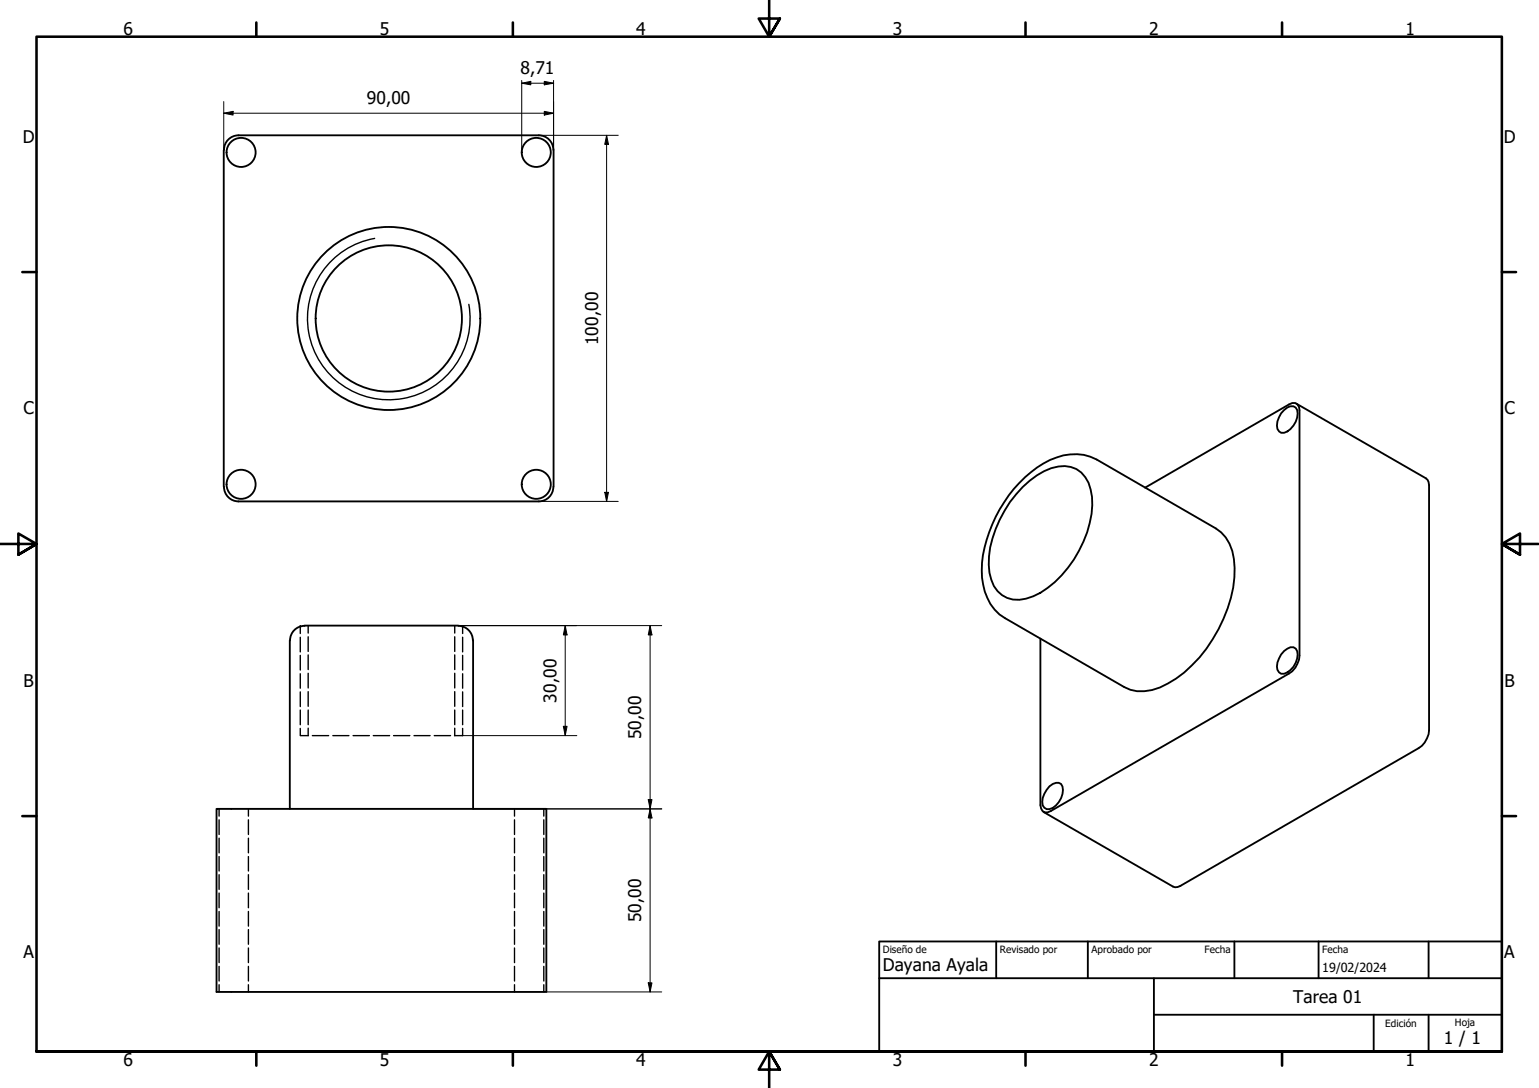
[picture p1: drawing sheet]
<svg xmlns="http://www.w3.org/2000/svg" width="420mm" height="297mm" viewBox="0 0 420 297" stroke-linecap="round" stroke-linejoin="round" font-family="sans-serif">
<!-- layer: Oculto (ISO) -->
<g fill="none" stroke="#000" stroke-width=".38">
<path d="M82 171v2M82 174v4M82 178.9v4M84.1 170.8v2M84.1 173.8v4M84.1 178.8v4M124.1 170.8v2M124.1 173.8v4M124.1 178.8v4M126.3 171v2M126.3 174v4M126.3 178.9v4"/>
<path d="M82 198.9v1.9h2.2M82 183.9v4M82 188.9v4M82 193.9v4M84.1 183.8v4M84.1 188.8v4M84.1 193.9v4M84.1 198.8v2M124.1 183.8v4M124.1 188.8v4M124.1 193.9v4M124.1 198.8v2"/>
<path d="M126.3 183.9v4M126.3 188.9v4M126.3 193.9v4M126.3 198.9v1.9h-2.2M85.3 200.8h4.4M90.9 200.8h4.3M96.4 200.8h4.4M101.9 200.8h4.5M107.4 200.8h4.5M113 200.8h4.4M118.6 200.8h4.4M59.8 220.8v2"/>
<path d="M59.8 223.8v4M59.8 228.8v4M59.8 233.9v3.9M59.8 238.8v4M67.8 220.8v2M67.8 223.8v4M67.8 228.8v4M67.8 233.9v3.9M67.8 238.8v4M140.5 220.8v2M140.5 223.8v4M140.5 228.8v4"/>
<path d="M140.5 233.9v3.9M140.5 238.8v4M148.5 220.8v2M148.5 223.8v4M148.5 228.8v4M148.5 233.9v3.9M148.5 238.8v4M59.8 243.8v4M59.8 248.8v4M59.8 253.8v4M59.8 258.8v4M67.8 243.8v4"/>
<path d="M67.8 248.8v4M67.8 253.8v4M67.8 258.8v4M140.5 243.8v4M140.5 248.8v4M140.5 253.8v4M140.5 258.8v4M148.5 243.8v4M148.5 248.8v4M148.5 253.8v4M148.5 258.8v4M59.8 263.8v4"/>
<path d="M59.8 268.8v2M67.8 263.8v4M67.8 268.8v2M140.5 263.8v4M140.5 268.8v2M148.5 263.8v4M148.5 268.8v2"/>
</g>
<!-- layer: Visible (ISO) -->
<g fill="none" stroke="#000" stroke-width=".51">
<path d="M147.1 36.9a4 4 0 0 1 4 4M147.1 36.9h-82a4 4 0 0 0-3.9 4M61.1 40.9v92M151.1 40.9v92M350.6 111.9a2.06 2.06 0 0 1 3.5 0 5.7 5.7 0 0 1-3.5 6.3 1.7 1.7 0 0 1-2-2 6.4 6.4 0 0 1 2-4.3zM353.9 110.2l35.4 20.4 .7 1 .1 67.8a6.4 6.4 0 0 1-2.8 4.9l-65.8 37.9-1.3-.2-35.3-20.3M61.2 132.9a4 4 0 0 0 3.9 4h82M151.1 132.9a4 4 0 0 1-4 4M278.3 131.8a23 23 0 0 1 13.9-7.7 11.9 11.9 0 0 1 7.2 1.4l32.5 18.8a12 12 0 0 1 5.2 10.8 38.3 38.3 0 0 1-9.6 24.4 27.5 27.5 0 0 1-13 8.9 10 10 0 0 1-7.6-.8l-32.5-18.8a13.4 13.4 0 0 1-6.3-11.1 35.5 35.5 0 0 1 7.3-22.5zM279.2 133a16.7 16.7 0 0 1 11.5-5.8 7.5 7.5 0 0 1 7.1 6.5 23.7 23.7 0 0 1-3.2 16.7 28.1 28.1 0 0 1-12.5 12.4 8.7 8.7 0 0 1-8.5-.3 9.5 9.5 0 0 1-3.7-8.3 31.2 31.2 0 0 1 9.3-21.2zM312.6 133.1l40.2-23.1a1.7 1.7 0 0 1 2 2v67a6.4 6.4 0 0 1-2.9 4.9l-65.9 37.9a1.7 1.7 0 0 1-2-2v-45.4M79.1 174.8v46"/>
<path d="M125.1 170.9a4 4 0 0 1 4 3.9M125.2 170.8l-42 .1a4 4 0 0 0-4 3.9M129.2 174.8v46M350.6 177.7a2.28 2.28 0 0 1 3.2-.6 5 5 0 0 1-2.3 6.5l-.9 .3a1.7 1.7 0 0 1-2-1.9 6.8 6.8 0 0 1 2-4.3zM286.5 214.7a2.47 2.47 0 0 1 3.2-.7 5.1 5.1 0 0 1-2.3 6.6 1.76 1.76 0 0 1-2 .1 1.76 1.76 0 0 1-.9-1.8 6.8 6.8 0 0 1 2-4.2zM59.1 220.8h90.1v50h-90.1z"/>
<circle cx="65.8" cy="41.6" r="4"/>
<circle cx="146.4" cy="41.6" r="4"/>
<circle cx="106.1" cy="86.9" r="25"/>
<circle cx="106.1" cy="86.9" r="20"/>
<circle cx="65.8" cy="132.2" r="4"/>
<circle cx="146.4" cy="132.2" r="4"/>
</g>
<!-- layer: Visible fina (ISO) -->
<path d="M102.3 65.1a22.2 22.2 0 0 0-18 25.7 22.2 22.2 0 0 0 25.7 18 22.2 22.2 0 0 0 18-25.7M82 170.8v.2M126.3 170.8v.2" fill="none" stroke="#000" stroke-width=".38"/>
<!-- layer: Borde (ISO) -->
<g fill="none" stroke="#000" stroke-width=".7">
<path d="M70 6.1v3.9M140 6.1v3.9M210 0v10l-2.9-4.9h5.8l-2.9 4.9 2.9-4.9M280 6.1v3.9M350 6.1v3.9M6.1 74.3h3.9M410 74.3h3.9M0 148.5h10l-5-2.8v5.7l5-2.9-5 2.9M420 148.5h-10l5-2.8v5.7l-5-2.9 5 2.9M6.1 222.8h3.9M410 222.8h3.9M10 287.1v-277.1h400v277.1h-400h400"/>
<path d="M70 287.1v3.8M140 287.1v3.8M212.9 292l-2.9-4.9 2.9 4.9h-5.8l2.9-4.9v9.9M280 287.1v3.8M350 287.1v3.8"/>
</g>
<path d="M240 257h170v30.1h-170zM272 257v10.1M297 257v10.1M337 257v10.1M360 257v10.1M390 257v10.1M240 267.1h170M315 277h95M315 267.1v20M375 277v10.1M390 277v10.1" fill="none" stroke="#000" stroke-width=".51"/>
<!-- layer: Cota (ISO) -->
<g fill="none" stroke="#000" stroke-width=".27">
<path d="M61.1 30.9l2.5-.5v1zM61.1 30.9h90M61.1 27.7v13.2M142.4 22.7l2.5-.5v1zM142.4 22.7h8.7M142.4 22v19.6M147.1 36.9h21.7M148.6 30.4l2.5 .5-2.5 .5zM148.6 22.2l2.5 .5-2.5 .5zM151.1 22v18.9M165.6 36.9l.5 2.5h-1zM165.6 36.9v100"/>
<path d="M147.1 136.9h21.7M165.1 134.4h1l-.5 2.5zM125.2 170.8h55.5M154.3 170.8l.5 2.5h-1zM154.3 170.8v30M177.5 170.8l.5 2.5h-1zM177.5 170.8v100M153.8 198.3h1l-.5 2.5zM126.3 200.8h31.2M177 218.3h1l-.5 2.5zM129.2 220.8h51.5M177.5 220.8l.5 2.5h-1z"/>
<path d="M149.2 270.8h31.5M177 268.3h1l-.5 2.5z"/>
</g>
<path d="M61.1 30.9l2.5-.5v1zM142.4 22.7l2.5-.5v1zM148.6 30.4l2.5 .5-2.5 .5zM148.6 22.2l2.5 .5-2.5 .5zM165.6 36.9l.5 2.5h-1zM165.1 134.4h1l-.5 2.5zM154.3 170.8l.5 2.5h-1zM177.5 170.8l.5 2.5h-1zM153.8 198.3h1l-.5 2.5zM177 218.3h1l-.5 2.5zM177.5 220.8l.5 2.5h-1zM177 268.3h1l-.5 2.5z" fill="#000"/>
<g font-size="4.8">
<text x="33.7" y="9.6">6</text>
<text x="103.7" y="9.6">5</text>
<text x="173.7" y="9.6">4</text>
<text x="243.7" y="9.6">3</text>
<text x="313.7" y="9.6">2</text>
<text x="383.7" y="9.6">1</text>
<text x="142.1" y="20.3">8,71</text>
<text x="100.1" y="28.5">90,00</text>
<text x="6.2" y="38.9">D</text>
<text x="410.5" y="38.9">D</text>
<text x="163.3" y="94.2" transform="rotate(-90 163.3 94.2)">100,00</text>
<text x="6.4" y="113.1">C</text>
<text x="410.7" y="113.1">C</text>
<text x="6.4" y="187.4">B</text>
<text x="151.9" y="191.8" transform="rotate(-90 151.9 191.8)">30,00</text>
<text x="410.7" y="187.4">B</text>
<text x="175.1" y="201.8" transform="rotate(-90 175.1 201.8)">50,00</text>
<text x="175.1" y="251.8" transform="rotate(-90 175.1 251.8)">50,00</text>
<text x="6.4" y="261.7">A</text>
<text x="410.7" y="261.7">A</text>
<text x="241" y="265.1">Dayana Ayala</text>
<text x="353.1" y="273.8">Tarea 01</text>
<text x="394.2" y="285">1 / 1</text>
<text x="33.7" y="290.9">6</text>
<text x="103.7" y="290.9">5</text>
<text x="173.7" y="290.9">4</text>
<text x="243.7" y="290.9">3</text>
<text x="313.7" y="290.9">2</text>
<text x="383.7" y="290.9">1</text>
</g>
<text font-size="3.4" x="361" y="265.5">19/02/2024</text>
<g font-size="2.7">
<text x="241" y="260.2">Diseño de</text>
<text x="273" y="260.1">Revisado por</text>
<text x="298" y="260.1">Aprobado por</text>
<text x="328.9" y="260.1">Fecha</text>
<text x="361" y="260.1">Fecha</text>
<text x="378.2" y="280.3">Edición</text>
<text x="397.2" y="280">Hoja</text>
</g>
</svg>
